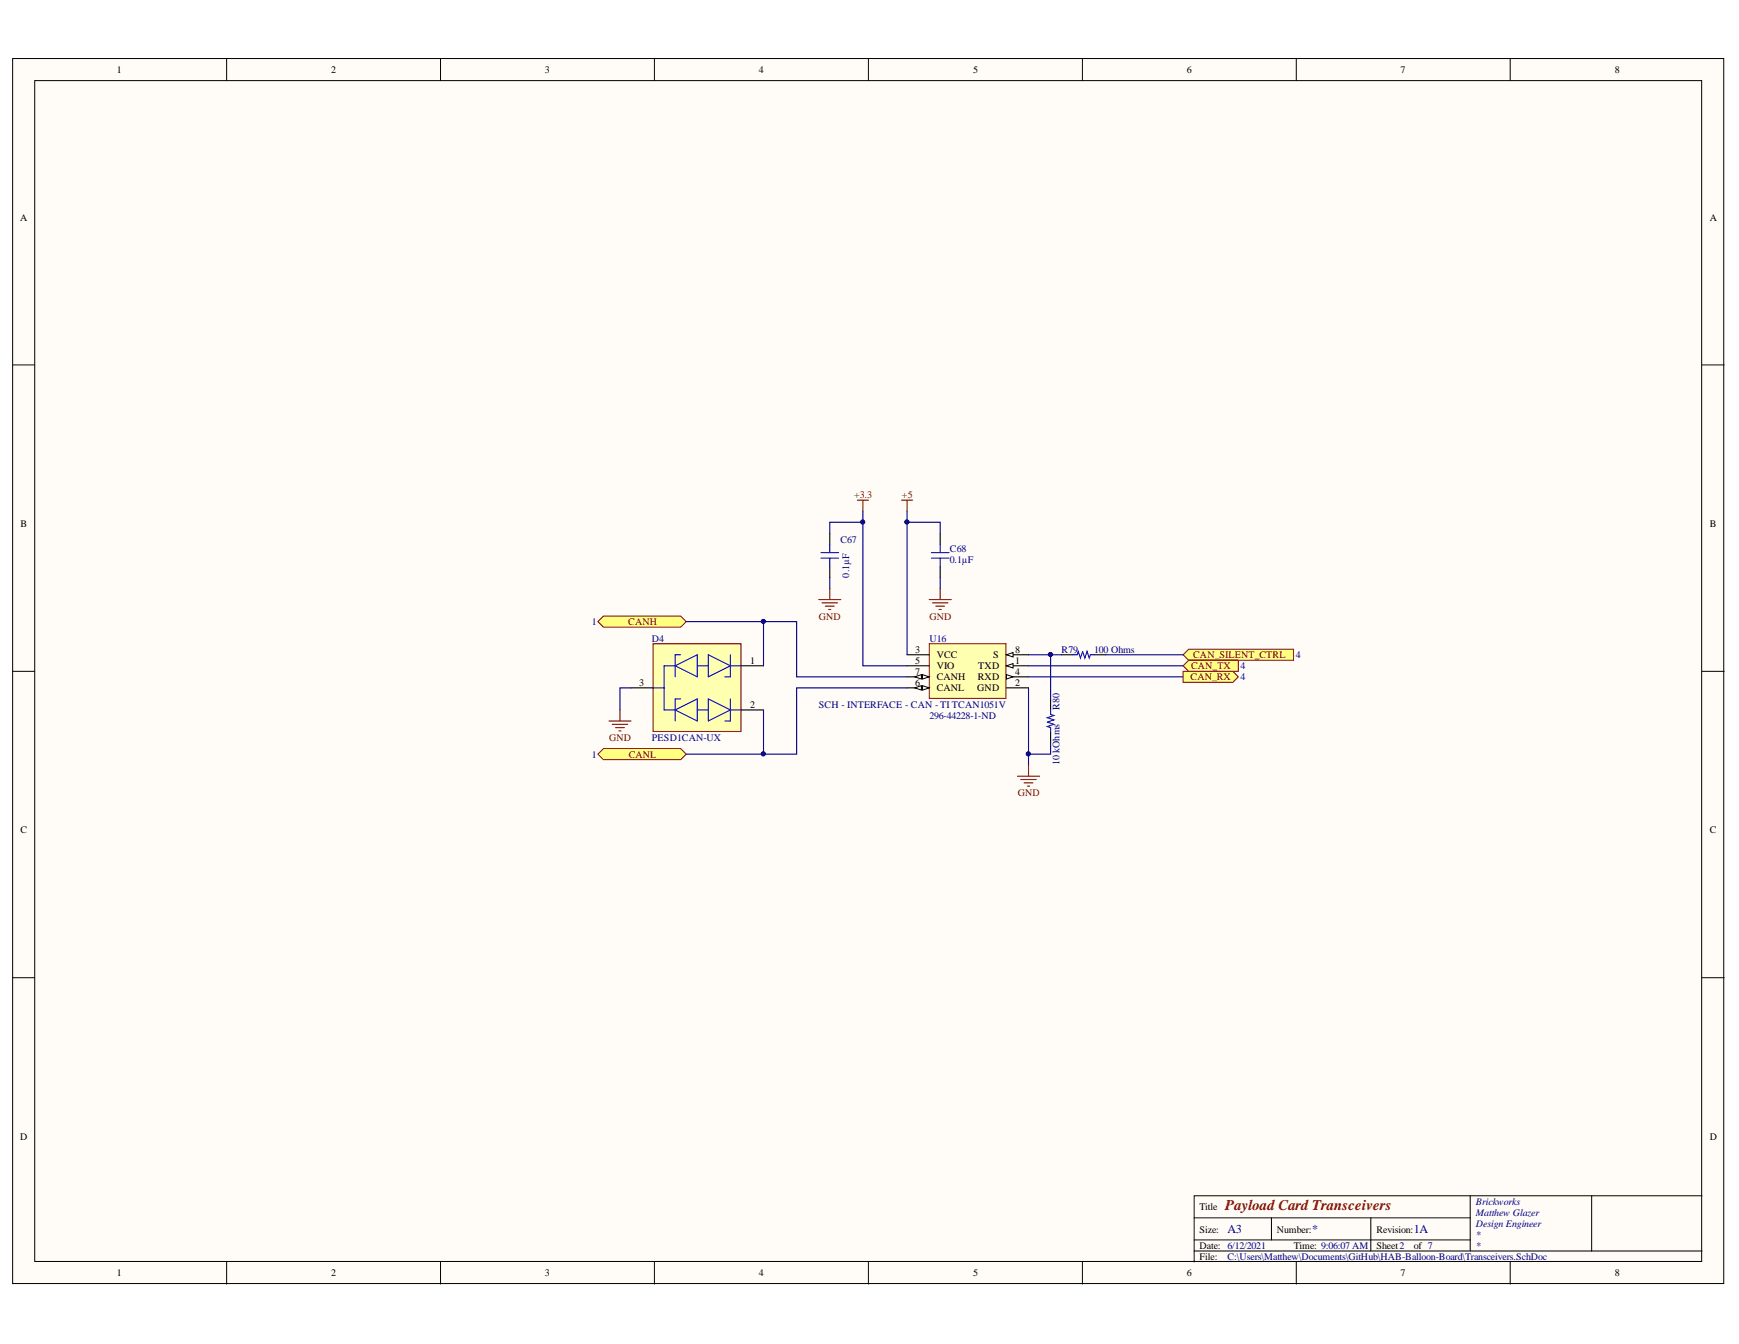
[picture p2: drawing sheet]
<svg xmlns="http://www.w3.org/2000/svg" width="279mm" height="216mm" viewBox="0 0 279 216" stroke-linecap="round" stroke-linejoin="round" font-family="sans-serif">
<g fill="#fffcf8" stroke="#000" stroke-width=".16">
<path d="M2 9.4h274.9v196.8h-274.9z"/>
<path d="M5.6 13h267.8v189.6h-267.8z"/>
</g>
<g fill="none" stroke="#000" stroke-width=".16">
<path d="M36.4 9.4v3.6M70.8 9.4v3.6M105.1 9.4v3.6M139.5 9.4v3.6M173.9 9.4v3.6M208.3 9.4v3.6M242.6 9.4v3.6M2 58.6h3.6M273.5 58.6h3.5M2 107.8h3.6M273.5 107.8h3.5M2 157.1h3.6"/>
<path d="M273.5 157.1h3.5M191.9 195.6h44.3M191.9 199.2h44.3M204.3 195.6v3.6M220.2 195.6v5.4M236.2 192.1v8.9M255.7 192.1h-63.8v10.6M273.5 192.1h-17.8v8.9M36.4 202.7v3.6M70.8 202.7v3.6M105.1 202.7v3.6M139.5 202.7v3.6"/>
<path d="M173.9 202.7v3.6M191.9 201h81.6M208.3 202.7v3.6M242.6 202.7v3.6"/>
</g>
<path d="M133.3 85.7v1.7M133.3 91v1.8M151.1 85.7v1.7M151.1 91v1.8" fill="none" stroke="#000" stroke-width=".18"/>
<path d="M131.9 88.8h2.8M131.9 89.7h2.8M133.3 87.4v1.4M133.3 89.7v1.3M149.6 88.8h2.9M149.6 89.7h2.9M151.1 87.4v1.4M151.1 89.7v1.3" fill="none" stroke="#00f" stroke-width=".18"/>
<path d="M149.3 103.4h12.3v8.8h-12.3z" fill="#ffffb0" stroke="#800000" stroke-width=".16"/>
<path d="M161.7 107h3.6" fill="none" stroke="#000" stroke-width=".18"/>
<path d="M161.7 107l1.1-.4v.7z" fill="#fffcf8"/>
<path d="M161.7 107l1.1-.4v.7z" fill="none" stroke="#000" stroke-width=".16"/>
<path d="M145.7 105.2h3.6M161.7 110.5h3.6M161.7 108.7h3.6" fill="none" stroke="#000" stroke-width=".18"/>
<path d="M161.7 108.4l1.1 .3-1.1 .4z" fill="#fffcf8"/>
<path d="M161.7 108.4l1.1 .3-1.1 .4z" fill="none" stroke="#000" stroke-width=".16"/>
<path d="M145.7 107h3.6M145.7 110.5h3.6" fill="none" stroke="#000" stroke-width=".18"/>
<path d="M148.2 110.1l1.1 .4-1.1 .4z" fill="#fffcf8"/>
<path d="M148.2 110.1l1.1 .4-1.1 .4z" fill="none" stroke="#000" stroke-width=".16"/>
<path d="M147 110.5l1-.4v.8z" fill="#fffcf8"/>
<path d="M147 110.5l1-.4v.8z" fill="none" stroke="#000" stroke-width=".16"/>
<path d="M145.7 108.7h3.6" fill="none" stroke="#000" stroke-width=".18"/>
<path d="M148.2 108.4l1.1 .3-1.1 .4z" fill="#fffcf8"/>
<path d="M148.2 108.4l1.1 .3-1.1 .4z" fill="none" stroke="#000" stroke-width=".16"/>
<path d="M147 108.7l1-.3v.7z" fill="#fffcf8"/>
<path d="M147 108.7l1-.3v.7z" fill="none" stroke="#000" stroke-width=".16"/>
<path d="M161.7 105.2h3.6" fill="none" stroke="#000" stroke-width=".18"/>
<path d="M161.7 105.2l1.1-.4v.7z" fill="#fffcf8"/>
<path d="M161.7 105.2l1.1-.4v.7z" fill="none" stroke="#000" stroke-width=".16"/>
<g fill="none" stroke="#800000" stroke-width=".18">
<path d="M131.5 96.3h3.6M132.1 96.8h2.5M132.6 97.4h1.4M133.1 97.9h.4M133.3 94.5v1.8M137.8 80.3h1.7M138.6 80.3v1.8M144.8 80.3h1.8M145.7 80.3v1.8M149.3 96.3h3.5M149.8 96.8h2.5M150.3 97.4h1.5"/>
<path d="M150.9 97.9h.3M151.1 94.5v1.8M163.5 124.7h3.5M164 125.2h2.5M164.5 125.8h1.5M165.1 126.3h.3M165.3 122.9v1.8"/>
</g>
<path d="M190.1 105.2l.9-.9h16.8v1.8h-16.8z" fill-rule="evenodd" fill="#ffff80" stroke="#800000" stroke-width=".16"/>
<path d="M170.6 105.2h1.7M175.9 105.2h1.8" fill="none" stroke="#000" stroke-width=".18"/>
<path d="M172.3 105.2h.8l.1-.6 .4 1.1 .3-1.1 .4 1.1 .4-1.1 .3 1.1 .2-.5h.7" fill="none" stroke="#00f" stroke-width=".18"/>
<g fill="#ffff80" stroke="#800000" stroke-width=".16">
<path d="M96.1 99.9l.8-.9h12.5l.9 .9-.9 .8h-12.5z" fill-rule="evenodd"/>
<path d="M96.1 121.1l.8-.8h12.5l.9 .8-.9 .9h-12.5z" fill-rule="evenodd"/>
</g>
<path d="M104.9 103.4h14.2v14.1h-14.2z" fill="#ffffb0" stroke="#800000" stroke-width=".18"/>
<g fill="none" stroke="#00f" stroke-width=".18">
<path d="M104.9 110.5h1.8M108.5 107h-1.8v7h1.8M108.5 107l3.5-1.8v3.5zM108.5 114l3.5-1.7v3.5zM109.4 105.2h-.9v3.5M109.4 112.3h-.9v3.5M112 107h1.8M112 114h1.8M113.8 105.2l3.5 1.8-3.5 1.7zM113.8 112.3l3.5 1.7-3.5 1.8zM117.3 105.2v3.5h-.8M117.3 112.3v3.5h-.8"/>
<path d="M117.3 107h1.8M117.3 114h1.8M168.8 114v.8l.5 .1-1 .4 1 .3-1 .4 1 .4-1 .3 .5 .2v.7"/>
</g>
<path d="M101.4 110.5h3.5M119.1 107h3.6M119.1 114h3.6M168.8 112.3v1.7M168.8 117.6v1.8" fill="none" stroke="#000" stroke-width=".18"/>
<path d="M97.8 115.8h3.6M98.4 116.4h2.4M98.9 116.9h1.4M99.4 117.4h.4M99.6 114v1.8" fill="none" stroke="#800000" stroke-width=".18"/>
<g fill="none" stroke="#000080" stroke-width=".18">
<path d="M110.3 99.9h17.7v8.8h17.7M122.7 99.9v7.1M133.3 92.8v1.7M138.6 83.9h-5.3v1.8M138.6 82.1v24.9h7.1M145.7 83.9h5.4v1.8M145.7 82.1v23.1M151.1 92.8v1.7M101.4 110.5h-1.8v3.5M122.7 114v7.1M145.7 110.5h-17.7v10.6h-17.7M165.3 105.2h3.5v7.1"/>
<path d="M165.3 110.5v12.4M165.3 108.7h24.8M165.3 107h24.8M168.8 119.4v1.7h-3.5M168.8 105.2h1.8M177.7 105.2h12.4"/>
</g>
<g fill="#000080" stroke="#000080" stroke-width=".16">
<circle cx="122.6" cy="121.1" r=".32"/>
<circle cx="122.6" cy="99.8" r=".32"/>
<circle cx="138.6" cy="83.9" r=".32"/>
<circle cx="145.7" cy="83.9" r=".32"/>
<circle cx="165.2" cy="121.1" r=".32"/>
<circle cx="168.8" cy="105.1" r=".31"/>
</g>
<g fill="#ffff80" stroke="#800000" stroke-width=".16">
<path d="M190.1 107.8h8l.9 .9-.9 .9h-8z" fill-rule="evenodd"/>
<path d="M190.1 107l.9-.9h8v1.7h-8z" fill-rule="evenodd"/>
</g>
<text font-size="2.4" fill="#800000" x="196.9" y="194.4">Payload Card Transceivers</text>
<g font-size="1.9" fill="#000080">
<text x="197.2" y="198.1">A3</text>
<text x="210.8" y="198.1">*</text>
<text x="227.1" y="198.1">1A</text>
</g>
<g font-size="1.6">
<text x="18.8" y="11.7">1</text>
<text x="53.2" y="11.7">2</text>
<text x="87.6" y="11.7">3</text>
<text x="121.9" y="11.7">4</text>
<text x="156.3" y="11.7">5</text>
<text x="190.7" y="11.7">6</text>
<text x="225" y="11.7">7</text>
<text x="259.5" y="11.7">8</text>
<text x="3.2" y="35.4">A</text>
<text x="274.7" y="35.4">A</text>
<text x="3.3" y="84.7">B</text>
<text x="274.7" y="84.7">B</text>
<text x="120.6" y="106.6">1</text>
<text x="147" y="104.9">3</text>
<text x="147" y="106.6">5</text>
<text x="150.5" y="105.7">VCC</text>
<text x="150.5" y="107.5">VIO</text>
<text x="157.2" y="107.5">TXD</text>
<text x="159.6" y="105.7">S</text>
<text x="163.1" y="106.6">1</text>
<text x="163.1" y="104.9">8</text>
<text x="102.7" y="110.2">3</text>
<text x="120.6" y="113.7">2</text>
<text x="147" y="110.2">6</text>
<text x="147" y="108.4">7</text>
<text x="150.5" y="111">CANL</text>
<text x="150.5" y="109.3">CANH</text>
<text x="157" y="111">GND</text>
<text x="157.1" y="109.3">RXD</text>
<text x="163.1" y="110.2">2</text>
<text x="163.1" y="108.4">4</text>
<text x="3.3" y="133.9">C</text>
<text x="274.7" y="133.9">C</text>
<text x="3.2" y="183.1">D</text>
<text x="274.7" y="183.1">D</text>
<text x="192.7" y="194.4">Title</text>
<text x="192.7" y="198">Size:</text>
<text x="205.2" y="198">Number:</text>
<text x="221.1" y="198">Revision:</text>
<text x="192.7" y="200.6">Date: 6/12/2021</text>
<text x="192.7" y="202.4">File:</text>
<text x="207.9" y="200.6">Time: 9:06:07 AM</text>
<text x="221.1" y="200.6">Sheet2</text>
<text x="227.1" y="200.6">of 7</text>
<text x="18.8" y="205">1</text>
<text x="53.2" y="205">2</text>
<text x="87.6" y="205">3</text>
<text x="121.9" y="205">4</text>
<text x="156.3" y="205">5</text>
<text x="190.7" y="205">6</text>
<text x="225" y="205">7</text>
<text x="259.5" y="205">8</text>
</g>
<g font-size="1.6" fill="#800000">
<text x="137.2" y="80">+3.3</text>
<text x="144.9" y="80">+5</text>
<text x="100.9" y="100.4">CANH</text>
<text x="131.6" y="99.5">GND</text>
<text x="149.3" y="99.5">GND</text>
<text x="191.4" y="107.5">CAN_TX</text>
<text x="191.7" y="105.7">CAN_SILENT_CTRL</text>
<text x="191.3" y="109.3">CAN_RX</text>
<text x="97.9" y="119">GND</text>
<text x="101" y="121.7">CANL</text>
<text x="163.5" y="127.9">GND</text>
</g>
<g font-size="1.6" fill="#000080">
<text x="135" y="87.2">C67</text>
<text x="152.6" y="88.7">C68</text>
<text x="136.5" y="92.8" transform="rotate(-90 136.5 92.8)">0.1µF</text>
<text x="152.6" y="90.5">0.1µF</text>
<text x="95.1" y="100.4">1</text>
<text x="104.7" y="103.1">D4</text>
<text x="149.3" y="103.1">U16</text>
<text x="170.6" y="104.9">R79</text>
<text x="175.8" y="104.9">100 Ohms</text>
<text x="199.3" y="107.5">4</text>
<text x="208.2" y="105.7">4</text>
<text x="131.6" y="113.7">SCH - INTERFACE - CAN - TI TCAN1051V</text>
<text x="199.3" y="109.3">4</text>
<text x="104.7" y="119">PESD1CAN-UX</text>
<text x="149.3" y="115.4">296-44228-1-ND</text>
<text x="170.2" y="114.1" transform="rotate(-90 170.2 114.1)">R80</text>
<text x="95.1" y="121.7">1</text>
<text x="170.2" y="122.9" transform="rotate(-90 170.2 122.9)">10 kOhms</text>
<text x="237.1" y="193.5">Brickworks</text>
<text x="237.1" y="195.3">Matthew Glazer</text>
<text x="237.1" y="197.1">Design Engineer</text>
<text x="197.2" y="202.4">C:\Users\Matthew\Documents\GitHub\HAB-Balloon-Board\Transceivers.SchDoc</text>
<text x="237.1" y="198.8">*</text>
<text x="237.1" y="200.6">*</text>
</g>
</svg>
